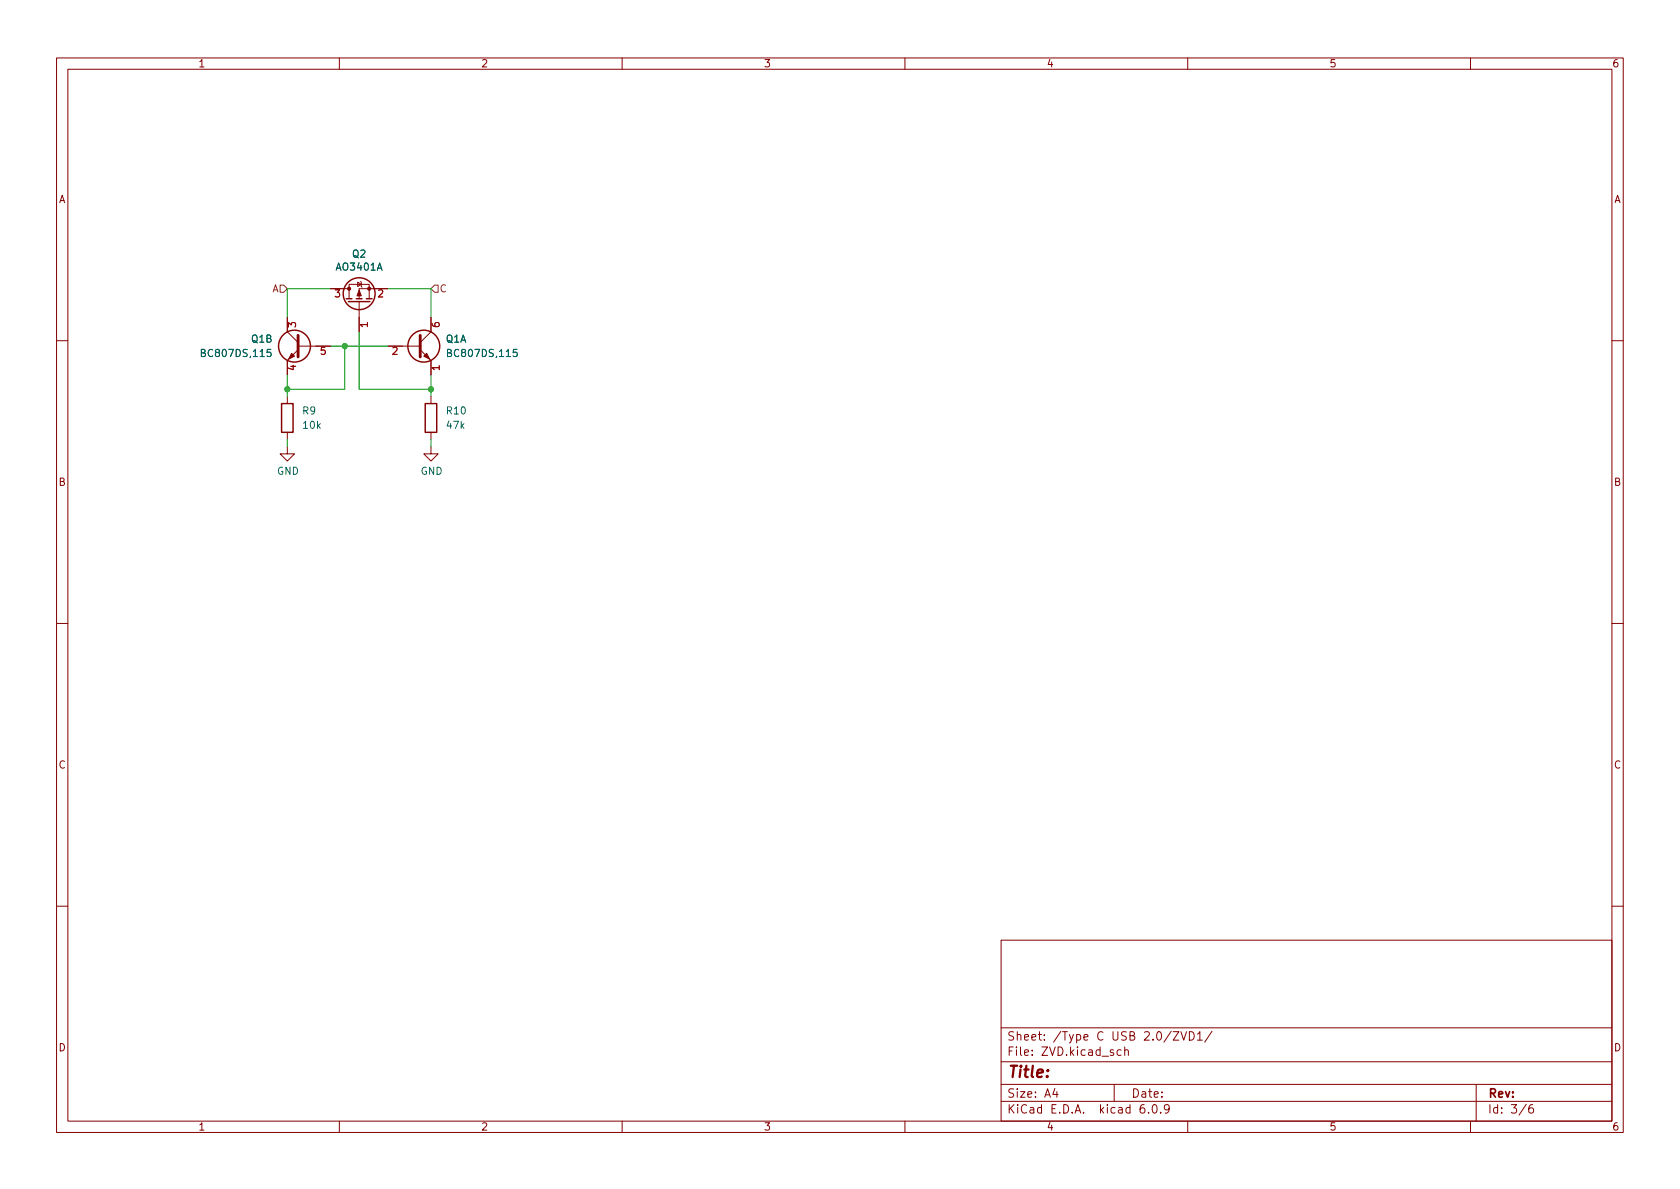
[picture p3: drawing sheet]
<svg xmlns="http://www.w3.org/2000/svg" width="297mm" height="210mm" viewBox="0 0 297 210" stroke-linecap="round" stroke-linejoin="round" font-family="sans-serif">
<g fill="none" stroke="#840000" stroke-width=".18">
<path d="M10 10.2h277v190.1h-277zM12 12.2h273v186.1h-273zM60 10.2v2M110 10.2v2M160 10.2v2M210 10.2v2M260 10.2v2M50.8 56.1v2.6l1.9 1.9M58.4 51h3.3M61.7 51v-.7h3.6v2.5M61.7 51v1.8M63.2 49.9l.7 .4-.7 .4z"/>
<path d="M63.5 53.3v5.4M63.8 49.8l.1 .1v.8l.1 .1M68.6 51h-5.1v1.8M76.2 56.1v2.6l-1.9 1.9M10 60.2h2M50.8 79v1.3h1.3l-1.3 1.2-1.3-1.2h1.3M50.8 70.1v1.3M50.8 76.4v1.3M52.7 61.8l-1.9 1.9v2.6M52.7 61.2h5.7M68.6 61.2h5.7M74.3 61.8l1.9 1.9v2.6"/>
<path d="M76.2 79v1.3h1.3l-1.3 1.2-1.3-1.2h1.3M76.2 70.1v1.3M76.2 76.4v1.3M285 60.2h2M10 110.2h2M285 110.2h2M10 160.2h2M177 166.3h108v32h-108zM285 160.2h2M60 198.3v2M110 198.3v2M160 198.3v2"/>
<path d="M177 194.8h108M177 191.8h108M177 187.8h108M177 181.8h108M186.5 192.5l-.4 1h1M186.9 193v1M197 191.8v3M198.2 185.7l-.4-.1-.3 .3v.4l.1 .3h.6M198.9 185.8l.2-.2 .3 .1 .1 .9M198.9 185.1v1.5M202.3 195.3a.59 .59 0 0 0-.7 .7v.5l.1 .3h.4l.3-.1v-.5l-.1-.2-.4-.1-.3 .3M203.1 196.7v.1"/>
<path d="M203.9 195.4l.2-.1a.81 .81 0 0 1 .6 .7 .81 .81 0 0 1-.3 .8h-.2a.81 .81 0 0 1-.6-.6 .81 .81 0 0 1 .3-.8zM205.2 196.7v.1M206.7 196l-.3 .3h-.3l-.2-.3 .1-.6 .4-.1 .2 .2a.99 .99 0 0 1-.3 1.3h-.3M207.4 182.4h1l-1 1.5h1M208.8 182.4l.5 1.5 .5-1.5M210 198.3v2M210.3 182.4a.76 .76 0 0 1 .9 .8 .76 .76 0 0 1-.9 .7zM211.7 182.9l.4-.5v1.5M211.7 183.9h.9M214.3 182.4l-1.3 1.9M260 198.3v2M261 191.8v6.5"/>
<path d="M269.9 195.3l-1.3 1.9M271 195.3a.6 .6 0 0 0-.7 .7v.5l.1 .3h.5l.2-.1 .1-.5-.2-.2-.4-.1-.3 .3"/>
</g>
<g fill="none" stroke="#840000" stroke-width=".25">
<path d="M61.2 52.8h1M61.6 53.3h3.8M63 52.8h1M64.8 52.8h1M49.8 71.4h2v5h-2zM75.2 71.4h2v5h-2z"/>
<circle cx="63.5" cy="51.9" r="2.82"/>
<circle cx="52.1" cy="61.2" r="2.82"/>
<circle cx="74.9" cy="61.2" r="2.82"/>
</g>
<g fill="#840000" stroke="#840000" stroke-width=".18">
<path d="M63.5 51.3l.4 1h-.8z"/>
<path d="M51.6 62.5l.5 .5-1 .5z"/>
<path d="M75.4 62.5l.5 1-1-.5z"/>
<circle cx="65.3" cy="51" r=".28"/>
<circle cx="61.7" cy="51" r=".28"/>
</g>
<path d="M52.7 59.3v3.8M74.3 59.3v3.8" fill="none" stroke="#840000" stroke-width=".51"/>
<path d="M47.9 61.8h-.6l-.1 .6 .2-.1h.4l.1 .2v.4l-.2 .2-.5-.2M91.4 61.8h-.6l-.1 .6 .2-.1h.4l.2 .2-.1 .4-.2 .2-.5-.2" fill="none" stroke="#006464" stroke-width=".18"/>
<path d="M49.5 50.4h.7l.6 .6-.6 .7h-.7zM76.8 50.4h.7v1.3h-.7l-.6-.7z" fill="none" stroke="#725600" stroke-width=".18"/>
<path d="M58.4 51h-7.6v5.1M63.5 58.7v10.1h12.7M68.6 51h7.6v5.1M50.8 66.3v3.8M50.8 77.7v1.3M58.4 61.2h10.2M61 61.2v7.6h-10.2M76.2 66.3v3.8M76.2 77.7v1.3" fill="none" stroke="#009600" stroke-width=".18"/>
<g fill="#009600" stroke="#009600" stroke-width=".18">
<circle cx="50.8" cy="68.8" r=".46"/>
<circle cx="61" cy="61.2" r=".46"/>
<circle cx="76.2" cy="68.8" r=".46"/>
</g>
<text font-size="2.8" fill="#840000" x="178" y="190.6">Title:</text>
<g font-size="2.1" fill="#840000">
<text x="178" y="184">Sheet: /Type C USB 2.0/ZVD1/</text>
<text x="178" y="186.7">File: ZVD.kicad_sch</text>
<text x="178" y="196.9">KiCad E.D.A. kicad 6.0.9</text>
<text x="178" y="194.1">Size: A4</text>
<text x="200" y="194.1">Date:</text>
<text x="263" y="194.1">Rev:</text>
<text x="263" y="196.9">Id: 3/6</text>
</g>
<g font-size="1.8" fill="#840000">
<text x="35" y="11.9">1</text>
<text x="85" y="11.9">2</text>
<text x="135" y="11.9">3</text>
<text x="185" y="11.9">4</text>
<text x="235" y="11.9">5</text>
<text x="285" y="11.9">6</text>
<text x="10.3" y="35.9">A</text>
<text x="285.3" y="35.9">A</text>
<text x="10.3" y="85.9">B</text>
<text x="285.3" y="85.9">B</text>
<text x="10.3" y="135.9">C</text>
<text x="285.3" y="135.9">C</text>
<text x="10.3" y="185.9">D</text>
<text x="285.3" y="185.9">D</text>
<text x="35" y="199.9">1</text>
<text x="85" y="199.9">2</text>
<text x="135" y="199.9">3</text>
<text x="185" y="199.9">4</text>
<text x="235" y="199.9">5</text>
<text x="285" y="199.9">6</text>
</g>
<g font-size="1.8" fill="#006464">
<text x="59.6" y="47.8">AO3401A</text>
<text x="62.3" y="45.5">Q2</text>
<text x="36" y="63.1">BC807DS,115</text>
<text x="44.5" y="60.6">Q1B</text>
<text x="78.8" y="60.6">Q1A</text>
<text x="79.6" y="63.1">BC807DS,115</text>
<text x="53.5" y="73.3">R9</text>
<text x="53.7" y="75.8">10k</text>
<text x="79" y="73.3">R10</text>
<text x="79.1" y="75.8">47k</text>
<text x="48.9" y="83.9">GND</text>
<text x="74.3" y="83.9">GND</text>
</g>
<g font-size="1.8" fill="#725600">
<text x="48.1" y="51.7">A</text>
<text x="77.7" y="51.7">C</text>
</g>
<g font-size="1.8" fill="#a90000">
<text x="59.2" y="52.6">3</text>
<text x="66.8" y="52.6">2</text>
<text x="52.3" y="57.9" transform="rotate(-90 52.3 57.9)">3</text>
<text x="65" y="57.9" transform="rotate(-90 65 57.9)">1</text>
<text x="77.7" y="57.9" transform="rotate(-90 77.7 57.9)">6</text>
<text x="52.3" y="65.5" transform="rotate(-90 52.3 65.5)">4</text>
<text x="56.7" y="62.7">5</text>
<text x="69.4" y="62.7">2</text>
<text x="77.7" y="65.5" transform="rotate(-90 77.7 65.5)">1</text>
</g>
</svg>
